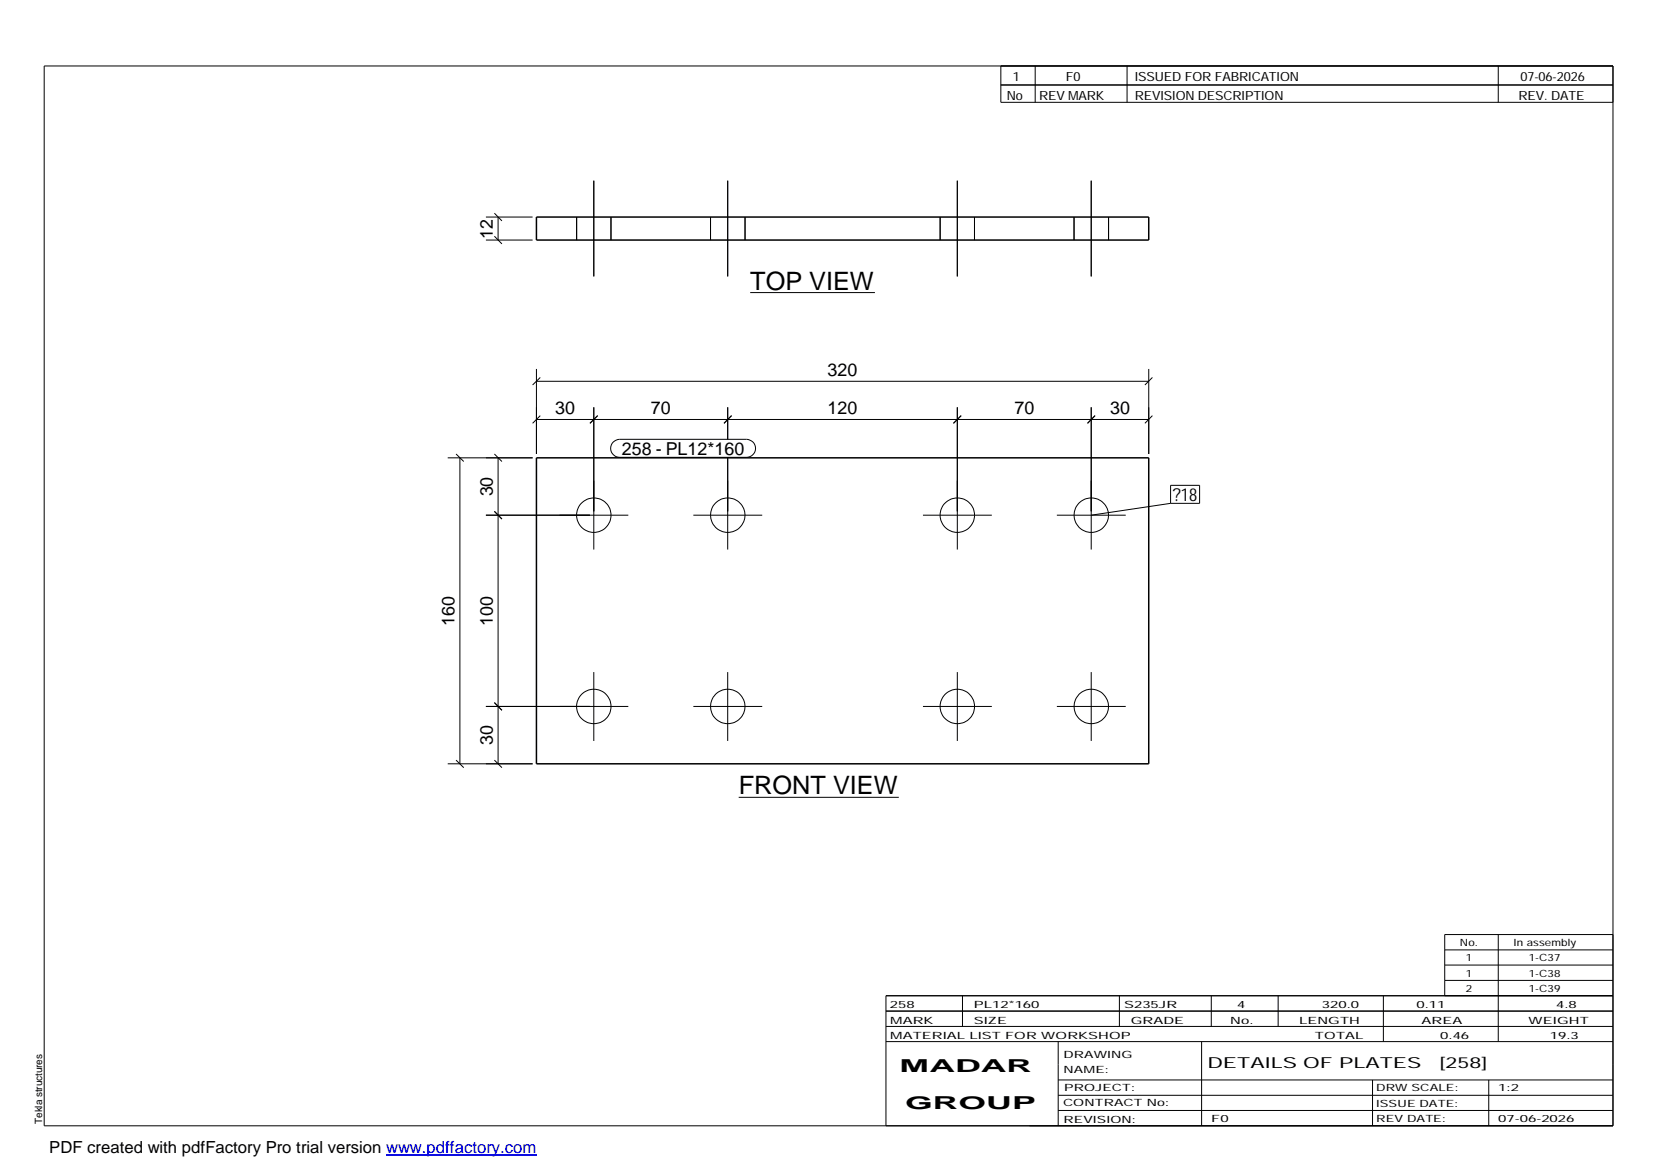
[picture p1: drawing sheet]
<svg xmlns="http://www.w3.org/2000/svg" width="420mm" height="297mm" viewBox="0 0 420 297" stroke-linecap="round" stroke-linejoin="round" font-family="sans-serif">
<g fill="none" stroke="#000" stroke-width=".25">
<path d="M11.2 16.7h398.3v269.1h-398.3zM254.1 16.7v9.3h155.4M262.8 16.7v9.3M286.1 16.7v9.3M380.4 16.7v9.3M254.1 21.6h155.4M123.4 55.1h11.8M125.5 60l1.9 1.9M125.5 54.1l1.9 2M126.4 55.1v5.8M146.4 55.1v5.8M150.7 45.9v24.3"/>
<path d="M155.1 55.1v5.8M180.4 55.1v5.8M184.7 45.9v24.3M189.1 55.1v5.8M238.7 55.1v5.8M243 45.9v24.3M247.4 55.1v5.8M272.7 55.1v5.8M277 45.9v24.3M281.4 55.1v5.8M123.4 60.9h11.8M190.5 74.3h31.6"/>
<path d="M136.2 96.8h155.4M136.2 93.7v21.6M137.2 95.8l-2 1.9M291.6 93.7v21.6M292.6 95.8l-1.9 1.9M113.7 116.2h21.5M115.8 115.3l1.9 1.9M116.8 116.2v77.7M125.5 115.3l1.9 1.9M126.4 116.2v77.7M136.2 106.5h155.4M137.2 105.5l-2 2"/>
<path d="M150.7 103.4v36.1M151.7 105.5l-1.9 2M155.7 112.2l.7-.5 .9-.2h32.2a2.29 2.29 0 0 1 2.3 2.3 2.29 2.29 0 0 1-2.3 2.3h-32.2a2.27 2.27 0 0 1-2.1-1.4 2.27 2.27 0 0 1 .5-2.5zM184.7 103.4v8.1M184.7 116.1v23.4M185.7 105.5l-1.9 2M243 103.4v36.1M244 105.5l-1.9 2M277 103.4v36.1M278 105.5l-1.9 2M292.6 105.5l-1.9 2M123.4 130.8h36.1"/>
<path d="M125.5 129.8l1.9 2M176 130.8h17.5M234.3 130.8h17.5M268.3 130.8h17.5M297.2 123.2h7.3v4.6h-7.3zM297.2 127.8l-20.2 3M123.4 179.4h36.1M125.5 178.4l1.9 1.9M150.7 170.6v17.5M176 179.4h17.5M184.7 170.6v17.5M234.3 179.4h17.5"/>
<path d="M243 170.6v17.5M268.3 179.4h17.5M277 170.6v17.5M113.7 193.9h21.5M115.8 193l1.9 1.9M125.5 193l1.9 1.9M187.5 202.4h40.7M380.4 237.3v27.1M409.5 237.3h-42.7v15.5M224.9 256.7h184.6M244.3 252.8v7.8M284.2 252.8v7.8"/>
<path d="M307.5 252.8v7.8M324.5 252.8v7.8M351.2 252.8v11.6M366.8 241.2h42.7M366.8 245h42.7M366.8 248.9h42.7M409.5 252.8h-184.6v33M224.9 264.4h184.6M224.9 260.6h184.6M268.6 264.4v21.4M268.6 274.2h140.9M268.6 278.1h140.9"/>
<path d="M305.1 264.4v21.4M348.4 274.2v11.6M378 274.2v11.6M268.6 281.9h140.9"/>
<circle cx="150.8" cy="130.8" r="4.4"/>
<circle cx="184.8" cy="130.8" r="4.4"/>
<circle cx="243.1" cy="130.8" r="4.4"/>
<circle cx="277" cy="130.8" r="4.4"/>
<circle cx="150.8" cy="179.3" r="4.4"/>
<circle cx="184.8" cy="179.3" r="4.4"/>
<circle cx="243.1" cy="179.3" r="4.4"/>
<circle cx="277" cy="179.3" r="4.4"/>
</g>
<path d="M136.2 55.1h155.4v5.8h-155.4zM136.2 116.2h155.4v77.7h-155.4z" fill="none" stroke="#000" stroke-width=".38"/>
<path d="M98 293.3h38.2" fill="none" stroke="#00f" stroke-width=".3"/>
<g font-size="6.4">
<text x="190.5" y="73.6">TOP VIEW</text>
<text x="187.5" y="201.7">FRONT VIEW</text>
</g>
<g font-size="4.5">
<text x="125.1" y="60.6" transform="rotate(-90 125.1 60.6)">12</text>
<text x="210.1" y="95.4">320</text>
<text x="141" y="105.1">30</text>
<text x="165.2" y="105.1">70</text>
<text x="210.1" y="105.1">120</text>
<text x="257.5" y="105.1">70</text>
<text x="281.8" y="105.1">30</text>
<text x="157.9" y="115.6">258 - PL12*160</text>
<text x="125.1" y="126" transform="rotate(-90 125.1 126)">30</text>
<text x="297.7" y="127.2">?18</text>
<text x="115.4" y="158.9" transform="rotate(-90 115.4 158.9)">160</text>
<text x="125.1" y="158.9" transform="rotate(-90 125.1 158.9)">100</text>
<text x="125.1" y="189.2" transform="rotate(-90 125.1 189.2)">30</text>
<text x="228.4" y="272.3">MADAR</text>
<text x="229.8" y="281.6">GROUP</text>
</g>
<text font-size="4.2" x="12.5" y="292.7">PDF created with pdfFactory Pro trial version www.pdffactory.com</text>
<g font-size="3.9">
<text x="306.5" y="271.3">DETAILS OF PLATES</text>
<text x="365.4" y="271.3">[258]</text>
</g>
<g font-size="3.2">
<text x="257.1" y="20.5">1</text>
<text x="270.6" y="20.5">F0</text>
<text x="288.1" y="20.5">ISSUED FOR FABRICATION</text>
<text x="386" y="20.5">07-06-2026</text>
<text x="255.6" y="25.5">No</text>
<text x="263.8" y="25.5">REV MARK</text>
<text x="288.1" y="25.5">REVISION DESCRIPTION</text>
<text x="385.5" y="25.5">REV. DATE</text>
</g>
<g font-size="2.5">
<text x="370.6" y="240.2">No.</text>
<text x="372.1" y="244.1">1</text>
<text x="384.3" y="240.2">In assembly</text>
<text x="388.1" y="244.1">1-C37</text>
<text x="372.1" y="247.9">1</text>
<text x="372.1" y="251.8">2</text>
<text x="388.1" y="247.9">1-C38</text>
<text x="388.1" y="251.8">1-C39</text>
<text x="225.9" y="255.9">258</text>
<text x="247.3" y="255.9">PL12*160</text>
<text x="285.4" y="255.9">S235JR</text>
<text x="314.1" y="255.9">4</text>
<text x="335.6" y="255.9">320.0</text>
<text x="359.6" y="255.9">0.11</text>
<text x="395.1" y="255.9">4.8</text>
<text x="226" y="263.7">MATERIAL LIST FOR WORKSHOP</text>
<text x="226" y="259.9">MARK</text>
<text x="247.2" y="259.9">SIZE</text>
<text x="287.1" y="259.9">GRADE</text>
<text x="312.3" y="259.9">No.</text>
<text x="329.8" y="259.9">LENGTH</text>
<text x="333.8" y="263.7">TOTAL</text>
<text x="360.9" y="259.9">AREA</text>
<text x="365.6" y="263.7">0.46</text>
<text x="388.1" y="259.9">WEIGHT</text>
<text x="393.4" y="263.7">19.3</text>
<text x="270" y="268.5">DRAWING</text>
<text x="270" y="272.5">NAME:</text>
<text x="269.9" y="280.9">CONTRACT No:</text>
<text x="270.2" y="277">PROJECT:</text>
<text x="349.4" y="277.1">DRW SCALE:</text>
<text x="349.4" y="281">ISSUE DATE:</text>
<text x="380.4" y="277.1">1:2</text>
<text x="10.7" y="285.4" transform="rotate(-90 10.7 285.4)">Tekla structures</text>
<text x="270" y="285">REVISION:</text>
<text x="307.5" y="284.8">F0</text>
<text x="349.4" y="284.8">REV DATE:</text>
<text x="380.4" y="284.8">07-06-2026</text>
</g>
</svg>
